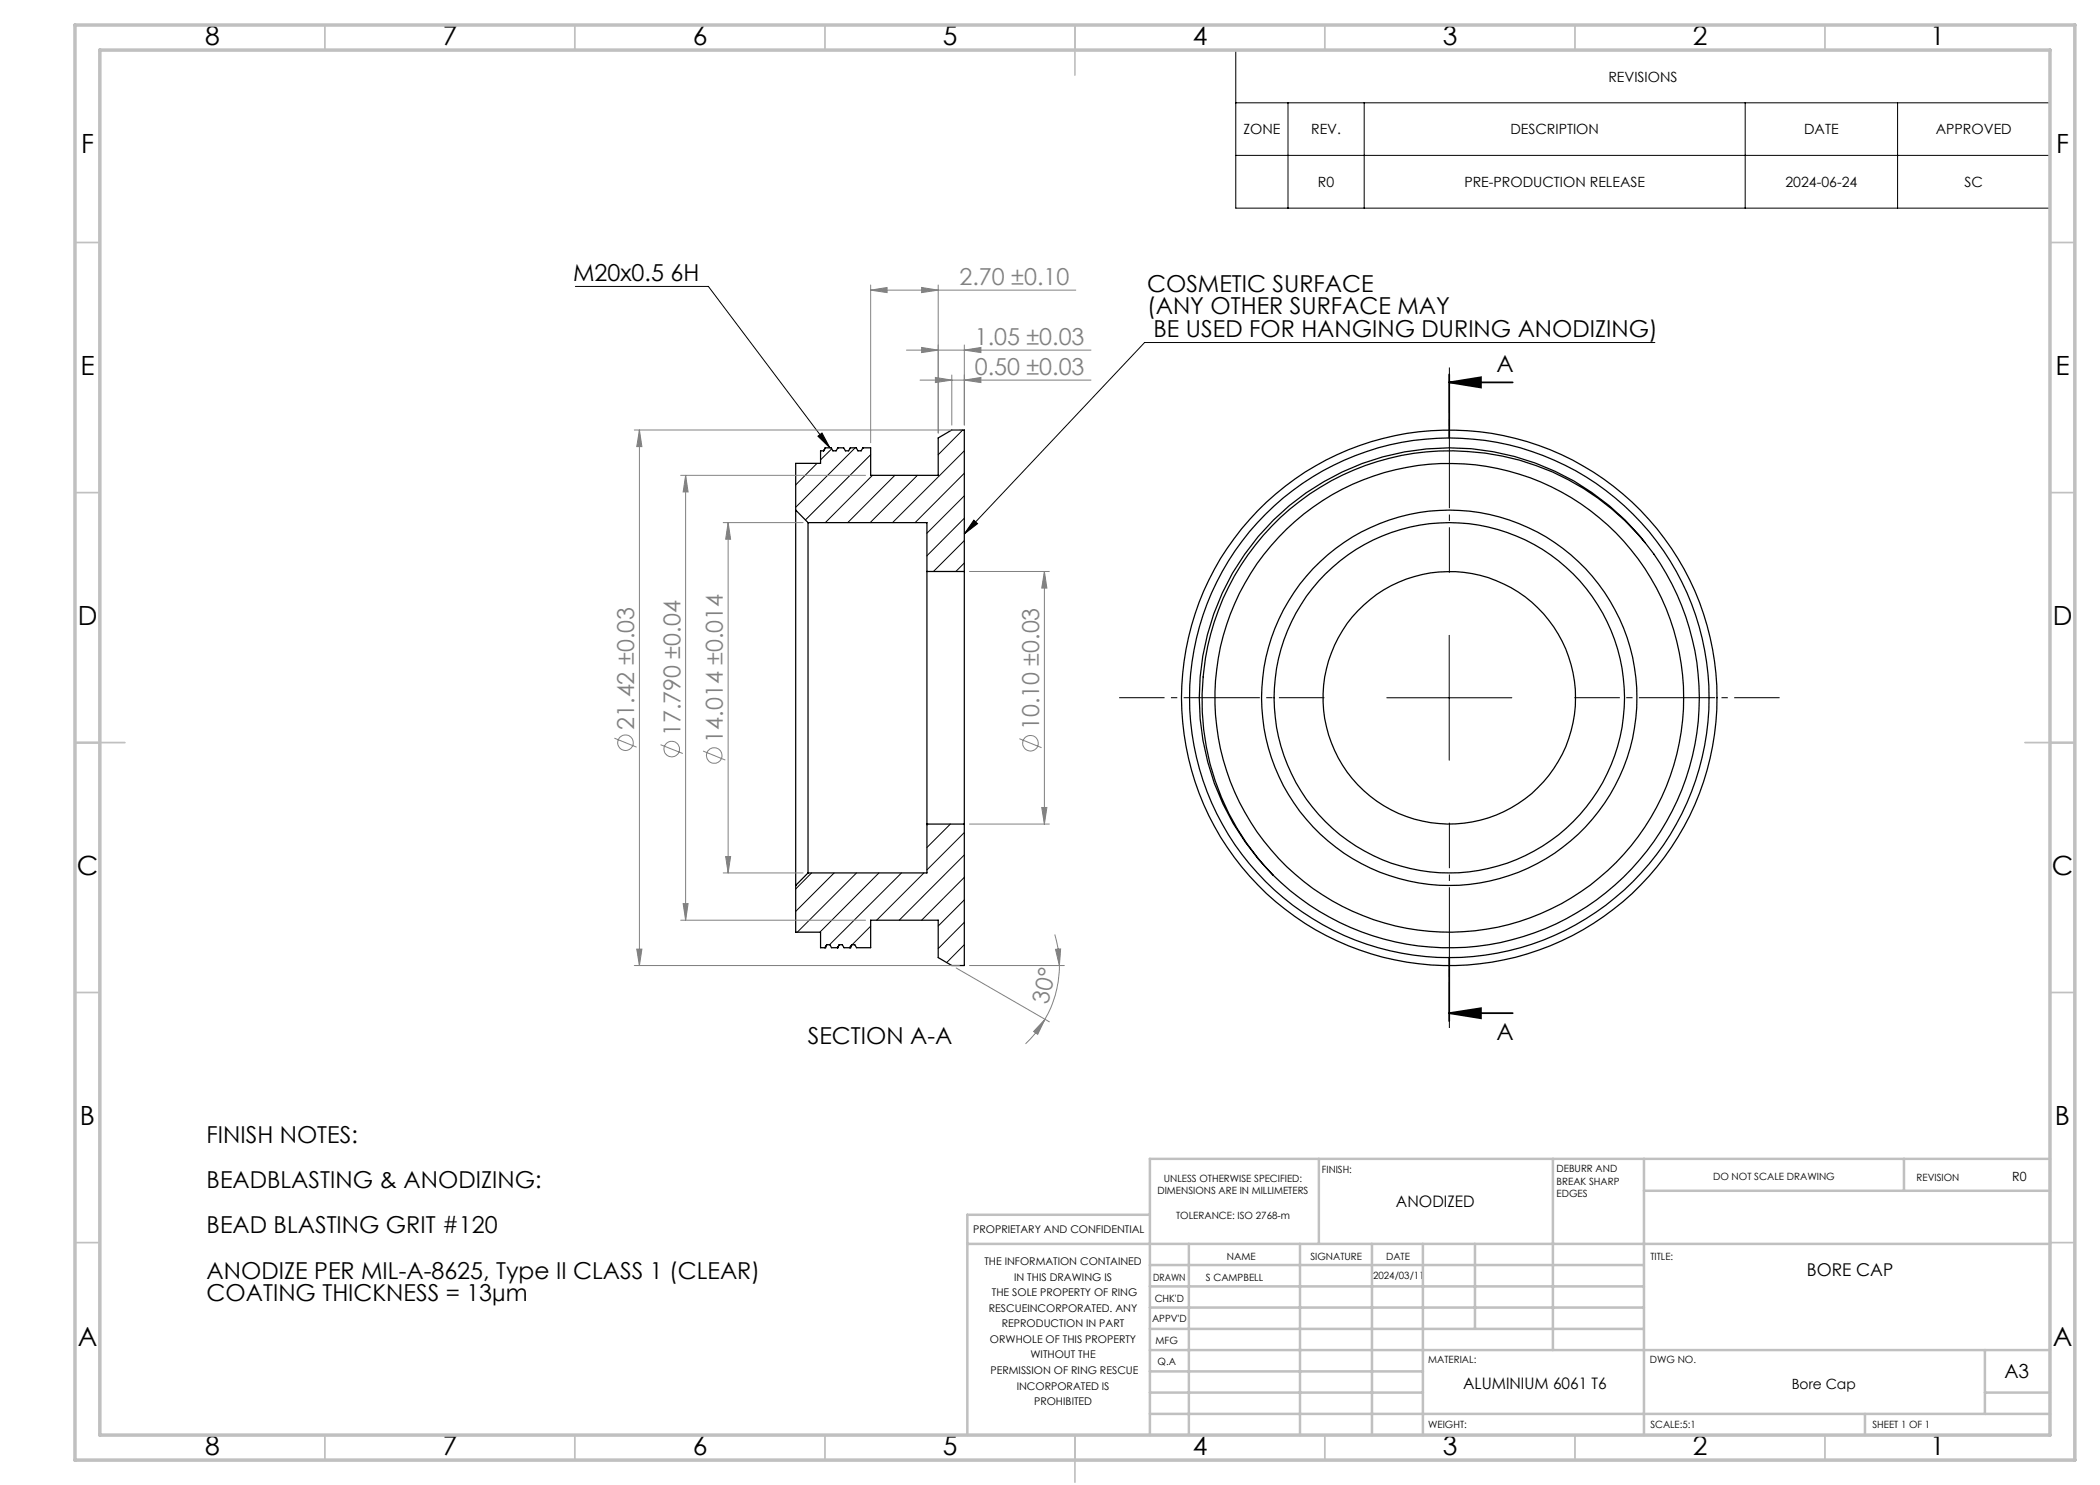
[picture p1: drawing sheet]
<svg xmlns="http://www.w3.org/2000/svg" width="420mm" height="297mm" viewBox="0 0 420 297" stroke-linecap="round" stroke-linejoin="round" font-family="sans-serif">
<g fill="none" stroke="#000" stroke-width=".25">
<path d="M165.1 89.6l-.4 .6M165.1 89.6h1.1l.4 .6h.6l.4-.6M165.1 89.6l-.4 .6h-.6v2.5h-5v9.3M167.6 89.6h1.1l.4 .6h.6l.4-.6M167.6 89.6l-.1 .1M170.1 89.6h1.1l.4 .6h.6l.4-.6M170.1 89.6l-.1 .1M172.6 89.6h1.5v5.5h13.5v-7.5l2.8-1.6h2.5v28.3M172.6 89.6l-.1 .1M159.1 102v75.1M159.1 102l2.5 2.5M161.6 104.5v70.1"/>
<path d="M161.6 104.5h23.8v9.8M185.4 114.3v50.5M185.4 114.3h7.5M192.9 114.3v50.5M254.4 105.2a50.1 50.1 0 0 1 78.9 9.6 49.9 49.9 0 0 1-16.4 66.8 49.9 49.9 0 0 1-67.6-13 50.3 50.3 0 0 1 5.1-63.4zM329 108.5a50 50 0 0 0-72.4-6.3 50 50 0 0 0-2 72.8M159.1 177.1v9.3h5v3.1h.9M161.6 174.6l-2.5 2.5M185.4 164.8h7.5M185.4 164.8v9.8h-23.8M192.9 164.8v28.3h-2.5l-2.8-1.6v-7.5h-13.5v5.5h-2.8l-.3-.6h-.6M165 189.5h.1"/>
<path d="M165.3 188.9l-.3 .6M165.3 188.9h.7l.3 .6h1.2M167.5 189.5h.1M167.9 188.9l-.4 .6M167.9 188.9h.6l.3 .6h1.2M170 189.5h.1M170.4 188.9l-.4 .6"/>
<circle cx="289.8" cy="139.6" r="53.5"/>
<circle cx="289.8" cy="139.6" r="46.9"/>
<circle cx="289.9" cy="139.6" r="25.3"/>
<circle cx="289.9" cy="139.6" r="37.5"/>
<circle cx="289.9" cy="139.5" r="35"/>
<circle cx="289.9" cy="139.5" r="52"/>
</g>
<g fill="none" stroke="#000" stroke-width=".2">
<path d="M247.2 10h162.8v31.6h-162.8zM247.2 20.6h162.8M247.2 31.1h162.8M257.6 20.6v21M272.8 20.6v21M349 20.6v21M379.5 20.6v21M115.1 57.3h26.6l24.3 32.3M331 68.5h-102.1l-36 38.3M163.4 92.7l-4.3 4.3M163.6 87.2l.8-.6 1.6 3zM166.4 89.7l-2.3 2.3"/>
<path d="M171 89.6l-11.9 11.9M174.1 90.9l-13 13.1M174.5 95.1l-9.4 9.4M179 95.1l-9.5 9.4M183.5 95.1l-9.5 9.4M192.5 86l-4.9 4.9M192.9 90.2l-14.4 14.3M192.9 94.6l-9.9 9.9M192.9 99.2l-7.5 7.4M192.9 103.6l-7.5 7.6M192.9 108.1l-6.2 6.2M192.9 112.6l-1.7 1.7"/>
<path d="M194.8 104l.7 .7-2.6 2.1zM277.4 139.6h25M289.8 127.1v24.9M162.3 174.6l-3.2 3.2M166.8 174.6l-7.7 7.7M171.3 174.6l-11.8 11.8M175.8 174.6l-11.8 11.8M180.3 174.6l-14.4 14.3M184.8 174.6l-9.5 9.4M185.6 164.8l-.2 .2M190.1 164.8l-4.7 4.7M192.9 166.5l-7.5 7.5"/>
<path d="M192.9 171l-13.1 13M192.9 175.5l-8.6 8.5M192.9 180l-5.3 5.2M170.3 189.1l-.5 .4M174.1 185.2l-3.7 3.7M192.9 184.5l-5.3 5.2M192.9 188.9l-3.6 3.6"/>
</g>
<g fill="none" stroke="#808080" stroke-width=".2">
<path d="M174.1 58l3.3-.5v1zM174.1 57v31.5M174.1 58h41.1M184.3 57.5l3.3 .5-3.3 .5zM187.6 57v29.6M181.3 70h36.9M184 76h34.2M184.3 69.5l3.3 .5-3.3 .5zM187.1 75.5l3.3 .5-3.3 .5zM190.4 75v10M192.9 76l3.3-.5v1zM192.9 70l3.3-.5v1z"/>
<path d="M192.9 69v16M126.9 86h65M127.9 86v107.1M127.9 86l.5 3.3h-1zM136.1 95.1h37M137.1 95.1l.5 3.3h-1zM137.1 95.1v88.9M144.6 104.5h16M145.6 104.5l.5 3.3h-1zM145.6 104.5v70.1M193.9 114.3h16M208.9 114.3l.5 3.3h-1z"/>
<path d="M208.9 114.3v50.5M122.9 147.6l4.4 1.8M132.1 148.9l4.5 1.8M140.6 150.2l4.5 1.8M203.9 147.7l4.4 1.8M144.6 174.6h16M145.1 171.3h1l-.5 3.3zM193.9 164.8h16M208.4 161.5h1l-.5 3.3zM126.9 193.1h65M127.4 189.8h1l-.5 3.3zM136.1 184h37"/>
<path d="M136.6 180.7h1l-.5 3.3zM191.2 193.6l18.7 10.8M193.9 193.1h19M211 186.9a21.1 21.1 0 0 1 .9 6.2M211.1 189.9l1-.1-.2 3.3zM211.9 193.1a21.9 21.9 0 0 1-2.9 10.8M209 203.9l-1.5 3-.8-.6zM209 203.9a21.3 21.3 0 0 1-3.9 4.9"/>
<circle cx="125.1" cy="148.5" r="1.55"/>
<circle cx="134.3" cy="149.8" r="1.56"/>
<circle cx="142.8" cy="151.1" r="1.56"/>
<circle cx="206.1" cy="148.7" r="1.56"/>
</g>
<path d="M289.8 76.5l6.4-1v2zM289.8 76.5h12.7M289.8 74.9v12.7M289.8 191.5v12.7M289.8 202.6l6.4-1v2.1zM289.8 202.6h12.7" fill="none" stroke="#000" stroke-width=".35"/>
<path d="M289.9 114.5v-41M264.9 139.5h-41.1M314.9 139.5h41M289.9 164.5v41.1" fill="none" stroke="#000" stroke-width=".2" stroke-dasharray="15.2 1.3 1.3 1.3" stroke-dashoffset="6.1" stroke-linecap="butt"/>
<g fill="none" stroke="#c0c0c0" stroke-width=".35">
<path d="M65 5v5M115 5v5M165 5v5M215 5v10M265 5v5M315 5v5M365 5v5M15 48.5h5M410 48.5h5M15 98.5h5M410 98.5h5M15 148.5h10"/>
<path d="M405 148.5h10M15 198.5h5M410 198.5h5M15 248.5h5M410 248.5h5M65 287v5M115 287v5M165 287v5M215 287v9.4M265 287v5M315 287v5M365 287v5"/>
</g>
<g fill="none" stroke="#c0c0c0" stroke-width=".5">
<path d="M263.8 231.8v17M310.6 231.8v38.2M328.8 231.8v55.2M328.8 238.2h81.2M380.8 231.8v6.4M410 231.8h-180v55.2M193.5 248.8h216.5M230 257.3h98.8M230 253h98.8M230 243h-36.5v44M237.8 248.8v38.2M260 248.8v38.2"/>
<path d="M274.4 248.8v38.2M284.6 248.8v38.2M295 248.8v17M230 265.8h98.8M230 261.5h98.8M230 278.5h54.6M230 274.3h54.6M230 270h180M397 278.5h13M397 270v12.8M230 282.8h180M373 282.8v4.2"/>
</g>
<path d="M15 5h400v287h-400zM20 10h390v277h-390z" fill="none" stroke="#c0c0c0" stroke-width=".7"/>
<g fill="#000">
<path d="M289.8 76.5l6.4-1v2zM289.8 202.6l6.4-1v2.1z"/>
<path d="M194.8 104l.7 .7-2.6 2.1zM163.6 87.2l.8-.6 1.6 3z"/>
</g>
<g fill="#808080">
<path d="M184.3 57.5l3.3 .5-3.3 .5zM174.1 58l3.3-.5v1zM192.9 76l3.3-.5v1zM187.1 75.5l3.3 .5-3.3 .5z"/>
<path d="M184.3 69.5l3.3 .5-3.3 .5zM192.9 70l3.3-.5v1z"/>
<path d="M209 203.9l-1.5 3-.8-.6zM211.1 189.9l1-.1-.2 3.3z"/>
<path d="M145.6 104.5l.5 3.3h-1zM145.1 171.3h1l-.5 3.3zM137.1 95.1l.5 3.3h-1zM136.6 180.7h1l-.5 3.3zM127.9 86l.5 3.3h-1zM127.4 189.8h1l-.5 3.3zM208.9 114.3l.5 3.3h-1zM208.4 161.5h1l-.5 3.3z"/>
</g>
<g font-size="5.3">
<text x="41" y="8.9">8</text>
<text x="88.5" y="8.9">7</text>
<text x="138.5" y="8.9">6</text>
<text x="188.5" y="8.9">5</text>
<text x="238.5" y="8.9">4</text>
<text x="288.5" y="8.9">3</text>
<text x="338.5" y="8.9">2</text>
<text x="386" y="8.9">1</text>
<text x="16.2" y="30.7">F</text>
<text x="411.2" y="30.7">F</text>
<text x="16.1" y="74.9">E</text>
<text x="411.1" y="74.9">E</text>
<text x="15.5" y="124.9">D</text>
<text x="410.5" y="124.9">D</text>
<text x="15.4" y="174.9">C</text>
<text x="410.4" y="174.9">C</text>
<text x="16" y="224.9">B</text>
<text x="411" y="224.9">B</text>
<text x="15.5" y="269.2">A</text>
<text x="410.5" y="269.2">A</text>
<text x="41" y="290.9">8</text>
<text x="88.5" y="290.9">7</text>
<text x="138.5" y="290.9">6</text>
<text x="188.5" y="290.9">5</text>
<text x="238.5" y="290.9">4</text>
<text x="288.5" y="290.9">3</text>
<text x="338.5" y="290.9">2</text>
<text x="386" y="290.9">1</text>
</g>
<g font-size="4.7">
<text x="114.6" y="56.2">M20x0.5 6H</text>
<text x="229.4" y="58.3">COSMETIC SURFACE</text>
<text x="229.4" y="62.9">(ANY OTHER SURFACE MAY</text>
<text x="230.7" y="67.4">BE USED FOR HANGING DURING ANODIZING)</text>
<text x="299.3" y="74.3">A</text>
<text x="161.6" y="208.9">SECTION A-A</text>
<text x="299.3" y="208">A</text>
<text x="41.3" y="228.6">FINISH NOTES:</text>
<text x="41.3" y="237.6">BEADBLASTING &amp; ANODIZING:</text>
<text x="41.3" y="246.7">BEAD BLASTING GRIT #120</text>
<text x="41.3" y="255.7">ANODIZE PER MIL-A-8625, Type II CLASS 1 (CLEAR)</text>
<text x="41.3" y="260.3">COATING THICKNESS = 13µm</text>
</g>
<g font-size="4.7" fill="#808080">
<text x="191.9" y="57">2.70 ±0.10</text>
<text x="195" y="69">1.05 ±0.03</text>
<text x="195" y="75">0.50 ±0.03</text>
<text x="126.8" y="146" transform="rotate(-90 126.8 146)">21.42 ±0.03</text>
<text x="136.1" y="147.2" transform="rotate(-90 136.1 147.2)">17.790 ±0.04</text>
<text x="144.6" y="148.5" transform="rotate(-90 144.6 148.5)">14.014 ±0.014</text>
<text x="207.8" y="146.1" transform="rotate(-90 207.8 146.1)">10.10 ±0.03</text>
<text x="209.6" y="200.9" transform="rotate(-78 209.6 200.9)">30°</text>
</g>
<text font-size="3.9" x="400.9" y="275.5">A3</text>
<text font-size="3.5" x="361.4" y="255.3">BORE CAP</text>
<g font-size="3.2">
<text x="279.2" y="241.4">ANODIZED</text>
<text x="292.6" y="277.9">ALUMINIUM 6061 T6</text>
</g>
<g font-size="2.8">
<text x="321.7" y="16.3">REVISIONS</text>
<text x="248.7" y="26.9">ZONE</text>
<text x="262.2" y="26.9">REV.</text>
<text x="302.1" y="26.9">DESCRIPTION</text>
<text x="360.8" y="26.9">DATE</text>
<text x="387.2" y="26.9">APPROVED</text>
<text x="263.6" y="37.4">R0</text>
<text x="292.9" y="37.4">PRE-PRODUCTION RELEASE</text>
<text x="357.1" y="37.4">2024-06-24</text>
<text x="392.9" y="37.4">SC</text>
<text x="358.3" y="277.9">Bore Cap</text>
</g>
<text font-size="2.5" x="402.4" y="236.1">R0</text>
<g font-size="2.1">
<text x="194.7" y="246.6">PROPRIETARY AND CONFIDENTIAL</text>
<text x="196.9" y="253">THE INFORMATION CONTAINED</text>
<text x="202.8" y="256.1">IN THIS DRAWING IS</text>
<text x="197.8" y="262.3">RESCUEINCORPORATED. ANY</text>
<text x="198.4" y="259.2">THE SOLE PROPERTY OF RING</text>
<text x="198" y="268.6">ORWHOLE OF THIS PROPERTY</text>
<text x="200.4" y="265.5">REPRODUCTION IN PART</text>
<text x="198.1" y="274.8">PERMISSION OF RING RESCUE</text>
<text x="206.1" y="271.7">WITHOUT THE</text>
<text x="203.3" y="277.9">INCORPORATED IS</text>
<text x="206.8" y="281">PROHIBITED</text>
</g>
<g font-size="2">
<text x="231.5" y="238.8">DIMENSIONS ARE IN MILLIMETERS</text>
<text x="232.8" y="236.3">UNLESS OTHERWISE SPECIFIED:</text>
<text x="264.4" y="234.6">FINISH:</text>
<text x="311.3" y="234.5">DEBURR AND</text>
<text x="311.3" y="237">BREAK SHARP</text>
<text x="311.3" y="239.5">EDGES</text>
<text x="342.6" y="236">DO NOT SCALE DRAWING</text>
<text x="383.3" y="236.2">REVISION</text>
<text x="235.2" y="243.8">TOLERANCE: ISO 2768-m</text>
<text x="245.4" y="251.9">NAME</text>
<text x="262.1" y="251.9">SIGNATURE</text>
<text x="277.2" y="251.9">DATE</text>
<text x="330.1" y="251.9">TITLE:</text>
<text x="230.6" y="256.1">DRAWN</text>
<text x="241.2" y="256.1">S CAMPBELL</text>
<text x="274.6" y="255.9">2024/03/11</text>
<text x="230.9" y="260.3">CHK'D</text>
<text x="230.4" y="264.4">APPV'D</text>
<text x="231.1" y="268.8">MFG</text>
<text x="231.5" y="273">Q.A</text>
<text x="285.6" y="272.5">MATERIAL:</text>
<text x="330" y="272.5">DWG NO.</text>
<text x="285.6" y="285.5">WEIGHT:</text>
<text x="330.1" y="285.6">SCALE:5:1</text>
<text x="374.5" y="285.6">SHEET 1 OF 1</text>
</g>
</svg>
